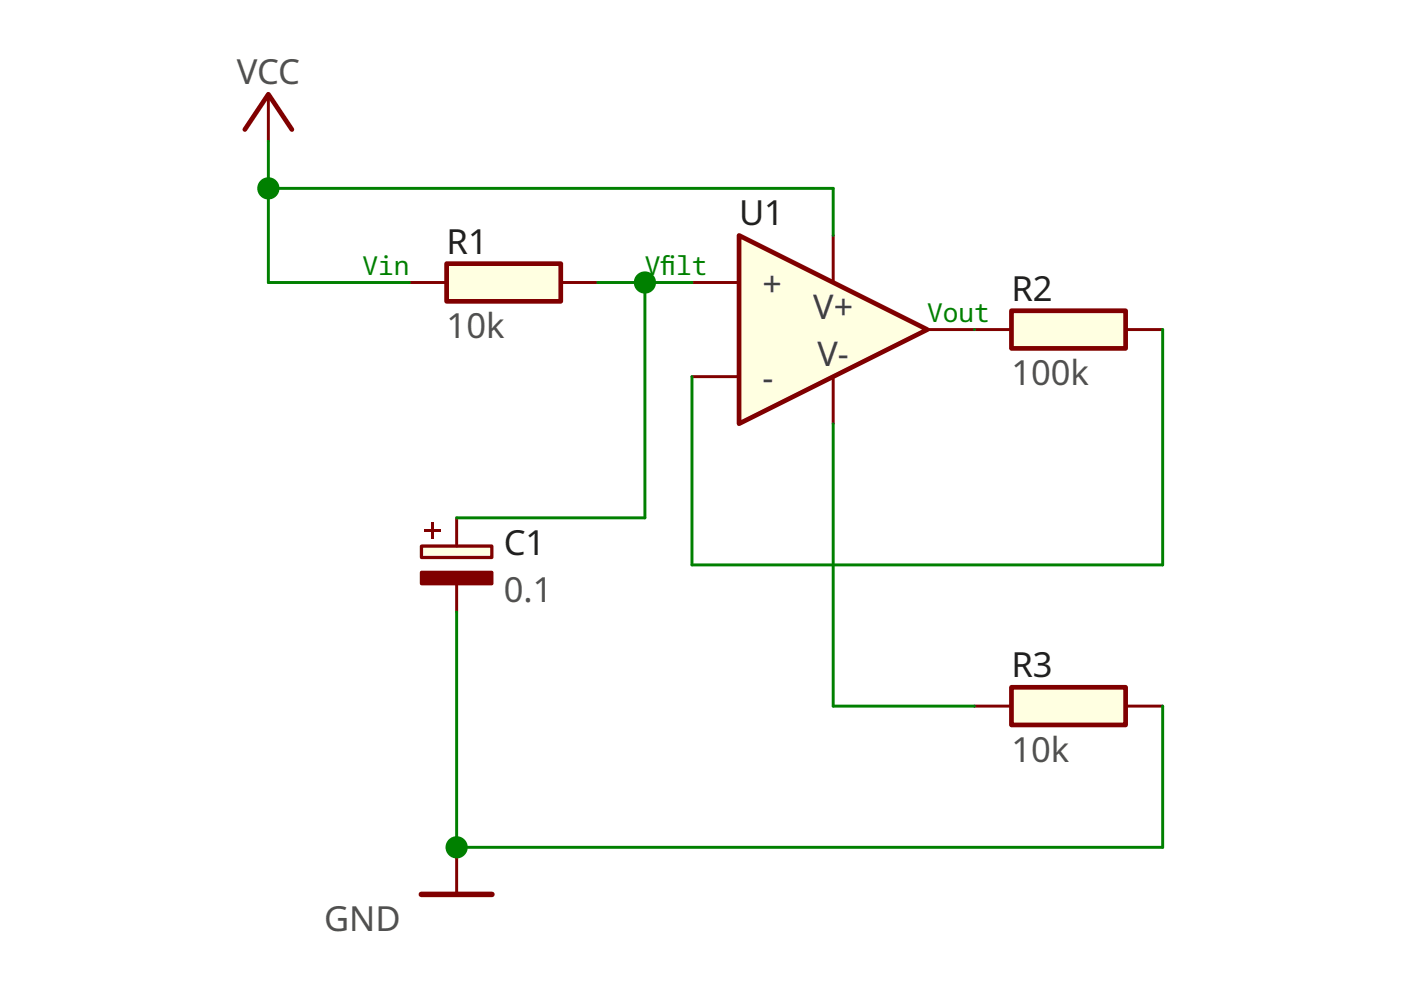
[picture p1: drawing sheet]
<svg xmlns="http://www.w3.org/2000/svg" width="297mm" height="210mm" viewBox="0 0 297 210" stroke-linecap="round" stroke-linejoin="round" font-family="sans-serif">
<path d="M89.3 189.6h15" fill="none" stroke="#800000" stroke-width="1.2"/>
<path d="M96.8 179.7v9.9" fill="none" stroke="#800000" stroke-width=".62"/>
<path d="M94.7 55.9h24.2v8h-24.2z" fill-rule="evenodd" fill="#ffffe1" stroke="#800000" stroke-width="1"/>
<path d="M86.8 59.9h7.9M118.9 59.9h7.9" fill="none" stroke="#800000" stroke-width=".62"/>
<path d="M214.4 65.9h24.3v8h-24.3z" fill-rule="evenodd" fill="#ffffe1" stroke="#800000" stroke-width="1"/>
<path d="M56.9 20v10M206.6 69.9h7.8M238.7 69.9h7.8" fill="none" stroke="#800000" stroke-width=".62"/>
<path d="M51.9 27.5l5-7.5 5 7.5" fill="none" stroke="#800000" stroke-width="1"/>
<path d="M156.7 49.9l39.9 20-39.9 19.9z" fill="#ffffe1" stroke="#800000" stroke-width="1"/>
<path d="M146.7 59.9h10M176.7 49.9v10M146.7 79.9h10M176.7 79.9v9.9M196.6 69.9h10" fill="none" stroke="#800000" stroke-width=".62"/>
<path d="M89.4 115.8h14.9v2.4h-14.9z" fill-rule="evenodd" fill="#ffffe1" stroke="#800000" stroke-width=".69"/>
<path d="M89.4 121.3h14.9v2.5h-14.9z" fill-rule="evenodd" fill="#800000" stroke="#800000" stroke-width=".69"/>
<g fill="#800000">
<path d="M89.9 112.3h3.5v.5h-3.5z" fill-rule="evenodd"/>
<path d="M91.4 110.8h.5v3.5h-.5z" fill-rule="evenodd"/>
</g>
<path d="M96.8 109.8v6M96.8 123.8v6" fill="none" stroke="#800000" stroke-width=".62"/>
<path d="M214.4 145.7h24.3v8h-24.3z" fill-rule="evenodd" fill="#ffffe1" stroke="#800000" stroke-width="1"/>
<path d="M206.6 149.7h7.8M238.7 149.7h7.8" fill="none" stroke="#800000" stroke-width=".62"/>
<path d="M56.9 39.9h119.8v10M56.9 30v29.9h29.9M126.8 59.9h19.9M136.7 59.9v49.9h-39.9M206.6 69.9h.1M246.5 69.9v49.9h-99.8v-39.9M176.7 89.8v59.9h29.9M96.8 129.8v49.9h149.7v-30" fill="none" stroke="#008000" stroke-width=".62"/>
<g fill="#008000">
<circle cx="96.8" cy="179.7" r="2.36"/>
<circle cx="136.7" cy="59.9" r="2.36"/>
<circle cx="56.9" cy="39.9" r="2.36"/>
</g>
<g font-size="7.3" fill="#505050">
<text x="50.2" y="17.8">VCC</text>
<text x="94.7" y="71.7">10k</text>
<text x="214.4" y="81.7">100k</text>
<text x="106.8" y="127.6">0.1</text>
<text x="214.4" y="161.5">10k</text>
<text x="68.7" y="197.5">GND</text>
</g>
<g font-size="7.3" fill="#202020">
<text x="156.7" y="47.8">U1</text>
<text x="94.7" y="53.8">R1</text>
<text x="214.4" y="63.7">R2</text>
<text x="106.8" y="117.6">C1</text>
<text x="214.4" y="143.6">R3</text>
</g>
<g font-size="7.2" fill="#404040">
<text x="161.7" y="62.7">+</text>
<text x="172.4" y="67.7">V+</text>
<text x="173.3" y="77.7">V-</text>
<text x="161.7" y="82.7">-</text>
</g>
<g font-size="5.5" fill="#008000">
<text x="76.9" y="58.3">Vin</text>
<text x="136.7" y="58.3">Vflt</text>
<text x="140" y="58.3">i</text>
<text x="196.6" y="68.3">Vout</text>
</g>
</svg>
